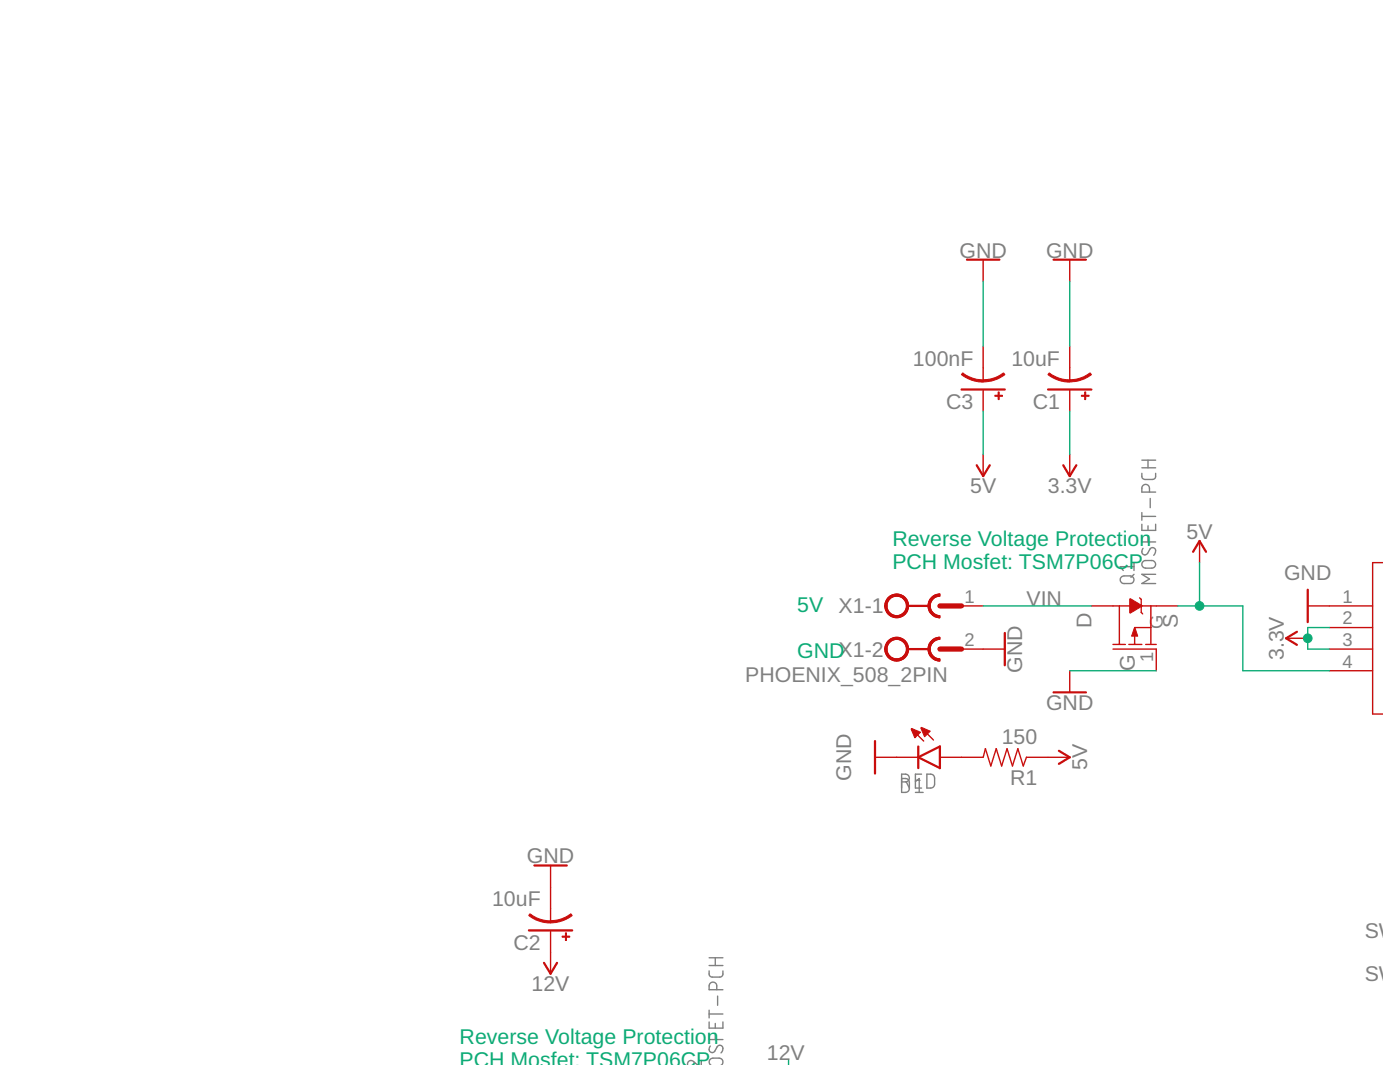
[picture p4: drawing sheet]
<svg xmlns="http://www.w3.org/2000/svg" width="279mm" height="216mm" viewBox="0 0 279 216" stroke-linecap="round" stroke-linejoin="round" font-family="sans-serif">
<g fill="none" stroke="#808080" stroke-width=".28">
<path d="M227.9 94.4v.8l.2 .3 .4 .2h1.5l.4-.2 .2-.3v-.8M227.9 93.3h2.7M227.9 91.8h2.7M229.1 91.8v1.5M229.4 98.2v-.8a.76 .76 0 0 0-.8-.8 .76 .76 0 0 0-.7 .8v.8h2.7M229.6 99.5v1.8M223.7 115.2l.6-.3h1.3a.76 .76 0 0 1 .7 .8 .76 .76 0 0 1-.7 .7h-1.3a.76 .76 0 0 1-.6-1.2zM226.3 114.6l-.6 .6M226.3 113.1h-2.7l.6 .7M226.3 112.3v1.5M227.9 106.9v1.2h2.7M227.9 102.3v1.5"/>
<path d="M227.9 104.6v1.2h2.7v-1.2M227.9 103h2.7M228 112.2l.4-.3 1.5-.1a.76 .76 0 0 1 .7 .8 .76 .76 0 0 1-.7 .8h-1.3l-.4-.2a.72 .72 0 0 1-.2-1zM228.1 109.4a.69 .69 0 0 0-.1 1.1 .69 .69 0 0 0 1-.1l.5-.8a.66 .66 0 0 1 .9-.2 .66 .66 0 0 1 .1 1l-.2 .4M229.1 104.9v.9M229.1 106.9v1.2M230.6 114.6h-2.7l1.5 .9-1.5 .9h2.7M179.9 155.3l1.1 .1a.77 .77 0 0 1 .5 .7v1.3l-.2 .4-.3 .3h-1.1v-3.6h.8a.77 .77 0 0 1 .8 .7 .77 .77 0 0 1-.8 .8h-.8M180.9 156l.6 1.2M182.7 155.7h.9M182.7 158.1h1.5M182.7 156l.8-.7v2.8"/>
<path d="M183.9 154.5h-1.2v2.7h1.2M185 154.5h.7a.77 .77 0 0 1 .8 .8v1.4a.77 .77 0 0 1-.8 .5h-.7zM141.5 193.7v.8l.3 .3 .3 .2 1.7-.1 .5-.4v-.8M141.5 192.7h2.8M141.5 191.1h2.8M142.7 191.1v1.6M143 197.5v-.8a.76 .76 0 0 0-.7-.7 .76 .76 0 0 0-.8 .7v.8h2.8M143.2 198.8v1.8M137.2 212.5a.71 .71 0 0 1 .4-.8 .71 .71 0 0 1 .8 .1l.8 .7M140 211.6v.9M141.5 206.2v1.2h2.8M141.5 201.6v1.5"/>
<path d="M141.5 203.9v1.2h2.8v-1.2M141.5 202.3h2.8M141.8 208.7a.69 .69 0 0 0-.2 1.1 .69 .69 0 0 0 1.1-.1l.4-.8a.67 .67 0 0 1 1-.2 .67 .67 0 0 1 .1 1l-.3 .4M141.8 212.5a.77 .77 0 0 1-.2-.9 .77 .77 0 0 1 .7-.5h1.2a.77 .77 0 0 1 .7 .5 .77 .77 0 0 1-.1 .9M142.7 204.2v.9M142.7 206.2v1.2"/>
</g>
<g fill="none" stroke="#c90d0c" stroke-width=".44">
<path d="M193 51.8h6.5M210.2 51.8h6.5M191.9 77.7h8.6M209.2 77.7h8.6M194.9 92.8l1.3 2.2 1.3-2.2M212.2 92.8l1.3 2.2 1.3-2.2M238.1 110.1l1.3-2.2 1.3 2.2M261 117.7v6.4M181.1 120.9h4.3M181.1 129.5h4.3M200.5 126.3v6.5M210.2 138.2h6.5"/>
<path d="M258.8 126.1l-2.1 1.3 2.1 1.3M174.6 147.9v6.4M183.3 151.1l4.3-2.2v4.4zM183.3 148.9v4.4M211.3 149.8l2.2 1.3-2.2 1.3M106.6 172.7h6.5M105.6 185.7h8.6M108.6 192.1l1.3 2.2 1.3-2.2"/>
</g>
<g fill="none" stroke="#c90d0c" stroke-width=".28">
<path d="M196.2 51.8v4.3M213.5 51.8v4.3M196.2 69.1v6.9M196.2 77.7v4.3M196.2 76h.1M213.5 69.1v6.9M213.5 77.7v4.3M213.5 76h.1M196.2 90.7v4.3M213.5 90.7v4.3M227.4 119.3l.4 .3v2.6l.2 .3M239.4 107.9v4.4"/>
<path d="M276 112.3h-2.1v30.2h2.1M191.9 120.9h4.3M191.9 129.5h8.6M213.5 133.8v4.4M217.8 120.9h7.6M222.1 129.5h8.7v4.3M222.1 128.6h2.5M223.4 120.9v7.7M225.3 128.6h2.6M227.8 120.9h7.3M228.6 128.6h2.2M229.7 125.2h-3.3v3.4"/>
<path d="M229.7 120.9v7.7M256.7 127.4h4.3M261 120.9h12.9M265.3 125.2h8.6M265.3 129.5h8.6M265.3 133.8h8.6M174.6 151.1h8.7M182 145.5l2.3 2.4M183.9 145.3l2.4 2.4M187.6 151.1h8.6l.5-1.7 1 3.4 1.1-3.4 1.1 3.4 1.1-3.4 1.1 3.4 1-3.4 1.1 3.4 .7-1.7h8.6M109.9 172.7v11.3M109.9 185.7v8.6"/>
</g>
<g fill="#c90d0c" stroke="#c90d0c" stroke-width=".2">
<path d="M183.8 145.3l.1-.2 1.8 .8-1.2 1.1z" fill-rule="evenodd"/>
<path d="M181.8 145.5l.1-.1 1.8 .7-1.1 1.1z" fill-rule="evenodd"/>
<path d="M177.3 119.2a2.37 2.37 0 0 1 3.7 .5 2.37 2.37 0 0 1-1.4 3.5 2.37 2.37 0 0 1-3-2.3h.4a1.95 1.95 0 0 1 2.9-1.6 1.95 1.95 0 0 1 .2 3.3 1.95 1.95 0 0 1-3.1-1.3v-.4h-.4a2.54 2.54 0 0 1 .7-1.7z" fill-rule="evenodd"/>
<path d="M177.3 119.2a2.37 2.37 0 0 1 3.7 .5 2.37 2.37 0 0 1-1.4 3.5 2.37 2.37 0 0 1-3-2.3h.4a1.95 1.95 0 0 1 2.9-1.6 1.95 1.95 0 0 1 .2 3.3 1.95 1.95 0 0 1-3.1-1.3v-.4h-.4a2.54 2.54 0 0 1 .7-1.7z" fill-rule="evenodd"/>
<path d="M185.2 120.9h.5a1.95 1.95 0 0 0 1.9 1.9v.5a2.38 2.38 0 0 1-2.4-2.4z" fill-rule="evenodd"/>
<path d="M185.9 119.2a2.25 2.25 0 0 1 1.7-.7v.5a1.95 1.95 0 0 0-1.9 1.9h-.5v-.2a2.29 2.29 0 0 1 .7-1.5z" fill-rule="evenodd"/>
<path d="M185.9 119.2a2.25 2.25 0 0 1 1.7-.7v.5a1.94 1.94 0 0 0-1.9 1.9 1.94 1.94 0 0 0 1.9 1.9v.5a2.37 2.37 0 0 1-2.2-1.5 2.37 2.37 0 0 1 .5-2.6z" fill-rule="evenodd"/>
<path d="M177.3 127.8a2.37 2.37 0 0 1 3.7 .5 2.37 2.37 0 0 1-1.4 3.5 2.37 2.37 0 0 1-3-2.3h.4a1.95 1.95 0 0 1 2.9-1.6 1.95 1.95 0 0 1 .2 3.3 1.95 1.95 0 0 1-3.1-1.3v-.4h-.4a2.54 2.54 0 0 1 .7-1.7z" fill-rule="evenodd"/>
<path d="M177.3 127.8a2.37 2.37 0 0 1 3.7 .5 2.37 2.37 0 0 1-1.4 3.5 2.37 2.37 0 0 1-3-2.3h.4a1.95 1.95 0 0 1 2.9-1.6 1.95 1.95 0 0 1 .2 3.3 1.95 1.95 0 0 1-3.1-1.3v-.4h-.4a2.54 2.54 0 0 1 .7-1.7z" fill-rule="evenodd"/>
<path d="M185.2 129.5h.5a1.95 1.95 0 0 0 1.9 2v.4a2.38 2.38 0 0 1-2.4-2.4z" fill-rule="evenodd"/>
<path d="M185.9 127.8a2.25 2.25 0 0 1 1.7-.7v.5a1.95 1.95 0 0 0-1.9 1.9h-.5v-.2a2.29 2.29 0 0 1 .7-1.5z" fill-rule="evenodd"/>
<path d="M185.9 127.8a2.25 2.25 0 0 1 1.7-.7v.5a1.94 1.94 0 0 0-1.9 1.9 1.94 1.94 0 0 0 1.9 2v.4a2.37 2.37 0 0 1-2.2-1.5 2.37 2.37 0 0 1 .5-2.6z" fill-rule="evenodd"/>
<path d="M192.1 74.4a6.7 6.7 0 0 0 4.1 1.4v.4a7 7 0 0 1-4.3-1.5z" fill-rule="evenodd"/>
<path d="M196.2 75.8a6.7 6.7 0 0 0 4.1-1.4l.3 .3a6.9 6.9 0 0 1-4.4 1.5z" fill-rule="evenodd"/>
<path d="M209.4 74.4a6.7 6.7 0 0 0 4.1 1.4v.4a7 7 0 0 1-4.4-1.5z" fill-rule="evenodd"/>
<path d="M213.5 75.8a6.7 6.7 0 0 0 4.1-1.4l.2 .3a6.9 6.9 0 0 1-4.3 1.5z" fill-rule="evenodd"/>
<path d="M105.8 182.3a6.5 6.5 0 0 0 4.1 1.4v.5a7 7 0 0 1-4.4-1.5z" fill-rule="evenodd"/>
<path d="M109.9 183.7a6.5 6.5 0 0 0 4-1.4l.3 .4a7.2 7.2 0 0 1-4.3 1.4z" fill-rule="evenodd"/>
<path d="M225.5 119.5l.1-.1 2.4 1.5-2.4 1.4h-.1z" fill-rule="evenodd"/>
<path d="M226.4 125.4h.1l.6 1.5h-1.3z" fill-rule="evenodd"/>
</g>
<path d="M187.6 120.9h4.3M187.6 129.5h4.3" fill="none" stroke="#c90d0c" stroke-width="1"/>
<g fill="#c90d0c" stroke="#c90d0c" stroke-width=".2">
<path d="M198.5 78.9h1.6v.2h-1.6z"/>
<path d="M199.2 78.2h.2v1.5h-.2z"/>
<path d="M215.8 78.9h1.5v.2h-1.5z"/>
<path d="M216.5 78.2h.2v1.5h-.2z"/>
<path d="M112.2 186.8h1.5v.2h-1.5z"/>
<path d="M112.8 186.1h.3v1.6h-.3z"/>
</g>
<path d="M196.2 56.1v13M213.5 56.1v13M196.2 82v8.7M213.5 82v8.7M239.4 112.3v8.6M196.2 120.9h21.6M213.5 133.8h17.3M235.1 120.9h12.9v12.9h17.3M265.3 125.2h-4.3v4.3h4.3M157.4 211.6v.9" fill="none" stroke="#0dab76" stroke-width=".28"/>
<g fill="#0dab76" stroke="#0dab76" stroke-width=".2">
<circle cx="239.4" cy="120.9" r=".87"/>
<circle cx="261" cy="127.4" r=".87"/>
</g>
<g font-size="4.3" fill="#808080">
<text x="191.5" y="51.4">GND</text>
<text x="208.8" y="51.4">GND</text>
<text x="182.2" y="72.9">100nF</text>
<text x="201.8" y="72.9">10uF</text>
<text x="188.8" y="81.6">C3</text>
<text x="206.1" y="81.6">C1</text>
<text x="193.6" y="98.4">5V</text>
<text x="209.1" y="98.4">3.3V</text>
<text x="236.8" y="107.5">5V</text>
<text x="256.3" y="115.7">GND</text>
<text x="167.4" y="122.4">X1-1</text>
<text x="204.9" y="120.9">VIN</text>
<text x="217.8" y="125.2" transform="rotate(-90 217.8 125.2)">D</text>
<text x="235.1" y="125.2" transform="rotate(-90 235.1 125.2)">S</text>
<text x="256.2" y="131.8" transform="rotate(-90 256.2 131.8)">3.3V</text>
<text x="148.7" y="136">PHOENIX_508_2PIN</text>
<text x="204" y="134.2" transform="rotate(-90 204 134.2)">GND</text>
<text x="226.4" y="133.8" transform="rotate(-90 226.4 133.8)">G</text>
<text x="208.8" y="141.6">GND</text>
<text x="199.9" y="148.5">150</text>
<text x="169.9" y="155.8" transform="rotate(-90 169.9 155.8)">GND</text>
<text x="217" y="153.7" transform="rotate(-90 217 153.7)">5V</text>
<text x="201.6" y="156.7">R1</text>
<text x="105.1" y="172.3">GND</text>
<text x="98.2" y="180.9">10uF</text>
<text x="102.5" y="189.5">C2</text>
<text x="272.4" y="187.2">SWI</text>
<text x="106.1" y="197.7">12V</text>
<text x="272.4" y="195.8">SWI</text>
<text x="153" y="211.6">12V</text>
</g>
<g font-size="4.3" fill="#0dab76">
<text x="178.1" y="109">Reverse Voltage Protection</text>
<text x="178.1" y="113.6">PCH Mosfet: TSM7P06CP</text>
<text x="159.1" y="122.2">5V</text>
<text x="159.1" y="131.3">GNDX1-2</text>
<text x="91.7" y="208.3">Reverse Voltage Protection</text>
<text x="91.7" y="212.9">PCH Mosfet: TSM7P06CP</text>
</g>
<g font-size="3.7" fill="#808080">
<text x="192.5" y="120.3">1</text>
<text x="232.1" y="125.6" transform="rotate(-90 232.1 125.6)">G</text>
<text x="267.9" y="120.3">1</text>
<text x="267.9" y="124.6">2</text>
<text x="192.5" y="128.9">2</text>
<text x="267.9" y="128.9">3</text>
<text x="230.2" y="132.2" transform="rotate(-90 230.2 132.2)">1</text>
<text x="267.9" y="133.2">4</text>
</g>
</svg>
